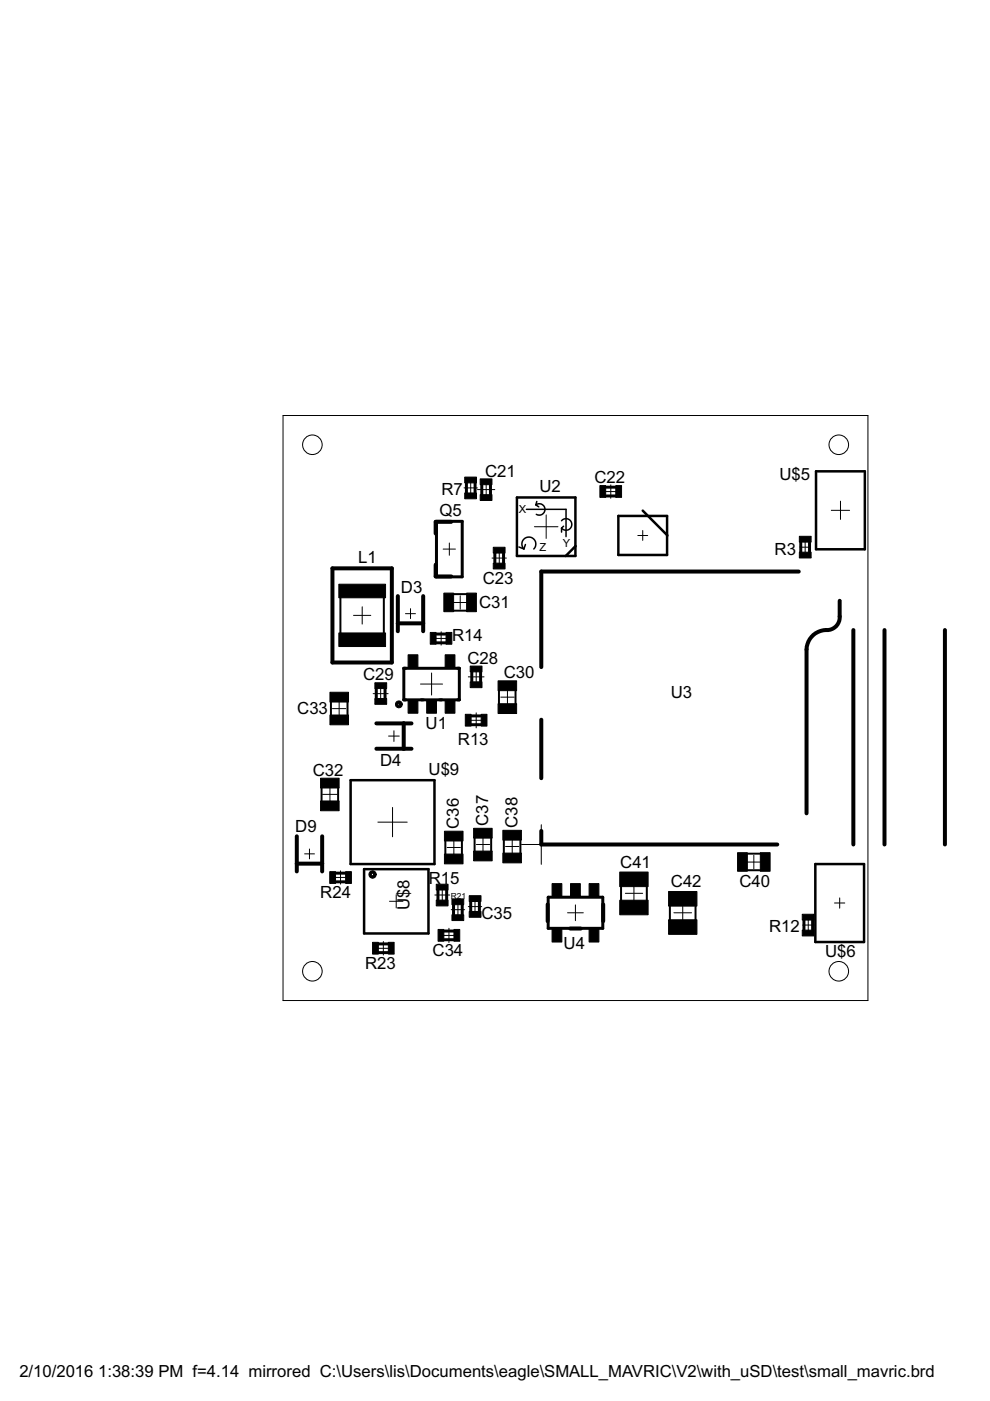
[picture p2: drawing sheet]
<svg xmlns="http://www.w3.org/2000/svg" width="210mm" height="297mm" viewBox="0 0 210 297" stroke-linecap="round" stroke-linejoin="round" font-family="sans-serif">
<path d="M173 99.9h10.4v16.6h-10.4zM109.6 105.5h12.4v12.4h-12.4zM122 115.8l-2 2.1M131.1 109.4h10.3v8.3h-10.3zM136.3 108.3l5.2 5.2M74.3 165.4h17.8v17.8h-17.8zM77.2 184.3h13.6v13.6h-13.6zM172.9 183.2h10.3v16.5h-10.3z" fill="none" stroke="#000" stroke-width=".53"/>
<g fill="none" stroke="#000" stroke-width=".85">
<path d="M92.4 119.7v2.5h3.3M95.7 110.6h-3.3v2.5M70.5 120.5h12.6v20h-12.6zM84.3 126.4v7.4M84.3 132.2h5.4M89.7 126.4v7.4M169.4 121.2h-54.6v20.2M178 127.4v3.3a2.7 2.7 0 0 1-2.9 2.9 4.2 4.2 0 0 0-4.1 4.1v34.7M180.9 133.6v45.4M187.5 133.6v45.4M200.3 133.6v45.4M79.8 158.7h7.4"/>
<path d="M79.8 153.4h7.4M85.6 153.4v5.3M114.8 152.6v12.4M62.9 177.3v7.5M68.3 177.3v7.5M114.8 176.2v2.8h50M62.9 183.1h5.4M116.1 191.7v3.6M120.9 196.9h2.2M127.9 191.7v3.6"/>
</g>
<g fill="#000" stroke="#000" stroke-width=".21">
<path d="M84 148.9a.73 .73 0 0 1 .8-.3 .73 .73 0 0 1 .5 .7h-.5a.2 .2 0 0 1-.3 .2 .2 .2 0 0 1-.1-.3 .2 .2 0 0 1 .4 0l.5 .1a.74 .74 0 0 1-1 .7 .74 .74 0 0 1-.3-1.1z" fill-rule="evenodd"/>
<path d="M78.4 184.8a.78 .78 0 0 1 .9-.1 .78 .78 0 0 1 .5 .7h-.5a.28 .28 0 0 1-.4 .3 .28 .28 0 0 1-.1-.5 .28 .28 0 0 1 .4 .1l.6 .1a.79 .79 0 0 1-1.1 .7 .79 .79 0 0 1-.3-1.3z" fill-rule="evenodd"/>
</g>
<g fill="none" stroke="#000" stroke-width=".63">
<path d="M92.5 110.5h5.5v11.8h-5.5zM98.9 102.4v2.1M100.7 102.4v2.1M102.2 102.8v2M104 102.8v2M104.9 117.3v2M106.8 117.3v2M128.5 105.2h2M128.5 103.3h2M169.8 115v2M171.6 115v2M92.5 136.3h2"/>
<path d="M92.5 134.4h2M79.8 146v2.1M81.6 146v2.1M85.6 141.7h11.8v6.7h-11.8zM99.9 153.6h2.1M99.9 151.8h2.1M100 142.5v2M101.9 142.5v2M71.2 185.1h2M71.2 187h2M92.9 188.7v2.1M94.2 199.2h2"/>
<path d="M94.2 197.4h2M94.7 188.7v2.1M96.2 191.9v2M98 191.9v2M99.8 191.2v2M101.6 191.2v2M116.2 190.2h11.6v6.6h-11.6zM170.5 195.1v2M172.3 195.1v2M80.3 202h2M80.3 200.1h2"/>
</g>
<g fill="#000" stroke="#000" stroke-width=".21">
<path d="M98.5 101.2h2.5v1.2h-2.5zM98.5 104.5h2.5v1.2h-2.5zM101.8 101.5h2.5v1.3h-2.5zM101.8 104.9h2.5v1.2h-2.5zM104.6 116h2.5v1.3h-2.5zM104.6 119.4h2.5v1.2h-2.5zM127.2 103h1.2v2.5h-1.2zM130.6 103h1.2v2.5h-1.2zM169.5 117.1h2.5v1.2h-2.5zM169.5 113.7h2.5v1.2h-2.5zM71.8 134.2h9.9v2.9h-9.9zM71.8 123.9h9.9v2.8h-9.9z"/>
<path d="M86.5 138.8h2.1v2.7h-2.1zM91.2 134.1h1.3v2.5h-1.3zM94.6 134.1h1.2v2.5h-1.2zM94.1 125.8h2.1v3.9h-2.1zM94.4 138.8h2.1v2.7h-2.1zM98.9 125.8h2.1v3.9h-2.1zM70 146.8h3.9v2h-3.9zM70 151.6h3.9v2.1h-3.9zM79.5 148.1h2.5v1.2h-2.5zM79.5 144.8h2.5v1.2h-2.5zM86.5 148.5h2.1v2.7h-2.1zM90.5 148.5h2v2.7h-2z"/>
<path d="M94.4 148.5h2.1v2.7h-2.1zM98.7 151.4h1.2v2.5h-1.2zM99.7 141.2h2.5v1.3h-2.5zM99.7 144.6h2.5v1.2h-2.5zM102 151.4h1.3v2.5h-1.3zM105.6 149.2h3.9v2.1h-3.9zM105.6 144.4h3.9v2h-3.9zM68 169.8h3.9v2.1h-3.9zM68 165h3.9v2.1h-3.9zM94.2 176.2h4v2.1h-4zM100.4 175.6h4v2.1h-4zM106.6 176h4v2.1h-4z"/>
<path d="M69.9 184.8h1.2v2.5h-1.2zM73.3 184.8h1.2v2.5h-1.2zM79 199.8h1.2v2.5h-1.2zM82.3 199.8h1.3v2.5h-1.3zM92.9 197.1h1.2v2.5h-1.2zM92.5 187.5h2.5v1.2h-2.5zM92.5 190.8h2.5v1.3h-2.5zM96.2 197.1h1.3v2.5h-1.3zM94.2 181.1h4v2.1h-4zM95.8 190.6h2.5v1.2h-2.5zM95.8 194h2.5v1.2h-2.5zM99.5 193.3h2.5v1.2h-2.5z"/>
<path d="M99.5 189.9h2.5v1.2h-2.5zM100.4 180.4h4v2.1h-4zM106.6 180.9h4v2h-4zM117.1 187.3h2v2.7h-2zM117.1 197.1h2v2.6h-2zM121 187.3h2v2.7h-2zM124.9 187.3h2.1v2.7h-2.1zM124.9 197.1h2.1v2.6h-2.1zM131.4 184.9h6v3.1h-6zM131.4 190.9h6v3.1h-6zM141.8 189h6v3.1h-6zM141.8 195h6v3.1h-6z"/>
<path d="M156.4 180.8h2.1v3.9h-2.1zM161.2 180.8h2.1v3.9h-2.1zM170.1 193.8h2.5v1.3h-2.5zM170.1 197.2h2.5v1.2h-2.5z"/>
</g>
<path d="M110 116l1.1 .4M111.1 116.4a1.48 1.48 0 0 1 0-2.1 1.48 1.48 0 0 1 2.1 0 1.48 1.48 0 0 1 0 2.1M111.4 115.4l-.3 1M111.6 108h8.4v5.8M113.6 107a1.22 1.22 0 0 1 1.9 .9 1.22 1.22 0 0 1-1.8 1.2M113.6 107l.6 .5M113.8 106.3l-.2 .7M119.1 110.4a1.23 1.23 0 0 1 1.8-.1 1.23 1.23 0 0 1 0 1.8 1.23 1.23 0 0 1-1.8-.1M119.1 112v.8M119.5 111.6l-.4 .4" fill="none" stroke="#000" stroke-width=".32"/>
<g fill="none" stroke="#000" stroke-width=".42">
<path d="M72.2 126.1v8.8M81.4 126.1v8.8M96.1 126h3M96.1 129.5h3M70.2 148.8v2.9M73.7 148.8v2.9M105.8 146.3v3M109.3 146.3v3M68.2 167v2.9M71.7 167v2.9M94.4 178.2v2.9M97.9 178.2v2.9"/>
<path d="M100.6 177.6v2.9M104.1 177.6v2.9M106.8 178v2.9M110.3 178v2.9M131.7 187.9v3.1M137.1 187.8v3.2M142 192.1v3M147.5 192v3.1M158.4 181h2.9M158.4 184.5h2.9"/>
</g>
<g fill="none" stroke="#000" stroke-width=".21">
<path d="M60 88.1h124v124h-124zM94 116.4h2.6M95.3 115.1v2.6M98.4 103.4h2.8M99.8 102v2.9M101.2 103.8h3.7M103.1 102v3.6M104.3 118.3h3.1M105.9 116.8v3M113.3 111.7h5M115.8 109.2v5M128.1 104.2h2.8"/>
<path d="M129.5 102.8v2.8M135.2 113.5h2.1M136.3 112.5v2.1M169.7 116h2.1M170.7 115v2.1M176.3 108.2h3.8M178.2 106.3v3.8M75 130.5h3.6M76.8 128.7v3.6M86 130.1h2.1M87 129.1v2M92.1 135.4h2.9"/>
<path d="M93.5 133.9v2.9M96.2 127.7h2.8M97.6 126.3v2.9M70.5 150.2h2.8M71.9 148.8v2.9M79.1 147.1h3.2M80.7 145.5v3.1M82.4 156.1h2.3M83.5 154.9v2.3M89.2 145h4.6M91.5 142.7v4.7M99.3 143.5h3.3"/>
<path d="M99.4 152.7h3.2M101 141.8v3.4M101 151.1v3.2M106.2 147.8h2.8M107.6 146.4v2.8M68.4 168.4h3.1M70 166.9v3.1M80.1 174.3h6.2M83.2 171.2v6.2M94.8 179.7h2.8M96.2 178.3v2.8M101 179h2.8"/>
<path d="M102.4 177.6v2.9M107.2 179.5h2.8M108.6 178.1v2.8M110.6 179h8.4M114.8 174.9v8.4M64.6 181h2.1M65.6 180v2.1M70.8 186h2.8M72.2 184.6v2.9M81.3 199.6v2.9M82.6 191.1h2.8M84 189.7v2.8"/>
<path d="M92.2 189.8h3.1M93.7 198.3h3M93.8 188.2v3.1M95.2 196.8v3M95.7 192.9h2.8M97.1 191.5v2.8M99.3 192.2h2.8M100.7 190.8v2.8M120.3 193.5h3.4M122 191.9v3.3M132.6 189.4h3.6M134.4 187.6v3.6"/>
<path d="M142.9 193.5h3.7M144.8 191.7v3.7M158.4 182.8h2.8M159.8 181.4v2.8M170.2 196.1h2.4M171.4 194.9v2.4M176.9 191.5h2.2M178 190.4v2.2M79.9 201.1h2.8"/>
<circle cx="66.2" cy="94.3" r="2.07"/>
<circle cx="177.8" cy="94.3" r="2.07"/>
<circle cx="66.2" cy="205.9" r="2.07"/>
<circle cx="177.8" cy="205.9" r="2.07"/>
</g>
<g font-size="4">
<text x="102.8" y="101.2">C21</text>
<text x="165.3" y="101.8">U$5</text>
<text x="93.6" y="104.9">R7</text>
<text x="114.4" y="104.3">U2</text>
<text x="126" y="102.3">C22</text>
<text x="93.2" y="109.4">Q5</text>
<text x="76" y="119.4">L1</text>
<text x="164.2" y="117.6">R3</text>
<text x="85" y="125.8">D3</text>
<text x="102.4" y="123.8">C23</text>
<text x="101.6" y="128.8">C31</text>
<text x="95.9" y="136">R14</text>
<text x="99.1" y="140.8">C28</text>
<text x="106.8" y="143.8">C30</text>
<text x="77" y="144.2">C29</text>
<text x="142.2" y="148.1">U3</text>
<text x="63" y="151.5">C33</text>
<text x="90.2" y="154.5">U1</text>
<text x="97.1" y="157.9">R13</text>
<text x="66.3" y="164.5">C32</text>
<text x="80.6" y="162.4">D4</text>
<text x="90.9" y="164.4">U$9</text>
<text x="62.6" y="176.3">D9</text>
<text x="97.3" y="175.7" transform="rotate(-90 97.3 175.7)">C36</text>
<text x="103.5" y="175.1" transform="rotate(-90 103.5 175.1)">C37</text>
<text x="109.7" y="175.5" transform="rotate(-90 109.7 175.5)">C38</text>
<text x="131.5" y="183.9">C41</text>
<text x="67.9" y="190.4">R24</text>
<text x="90.9" y="187.4">R15</text>
<text x="142.3" y="188.1">C42</text>
<text x="156.8" y="188">C40</text>
<text x="86.8" y="192.9" transform="rotate(-90 86.8 192.9)">U$8</text>
<text x="102.1" y="194.8">C35</text>
<text x="163.1" y="197.6">R12</text>
<text x="91.7" y="202.6">C34</text>
<text x="119.5" y="201.3">U4</text>
<text x="174.9" y="202.8">U$6</text>
<text x="77.4" y="205.4">R23</text>
<text x="4.1" y="291.9">2/10/2016</text>
<text x="20.8" y="291.9">1:38:39 PM f=4.14 mirrored C:\Users\lis\Documents\eagle\SMALL_MAVRIC\V2\with_uSD\test\small_mavric.brd</text>
</g>
<g font-size="2.6">
<text x="110" y="108.8">X</text>
<text x="114.4" y="116.9">Z</text>
<text x="119.3" y="116.1">Y</text>
</g>
<text font-size="2" x="95.6" y="190.6">R21</text>
</svg>
